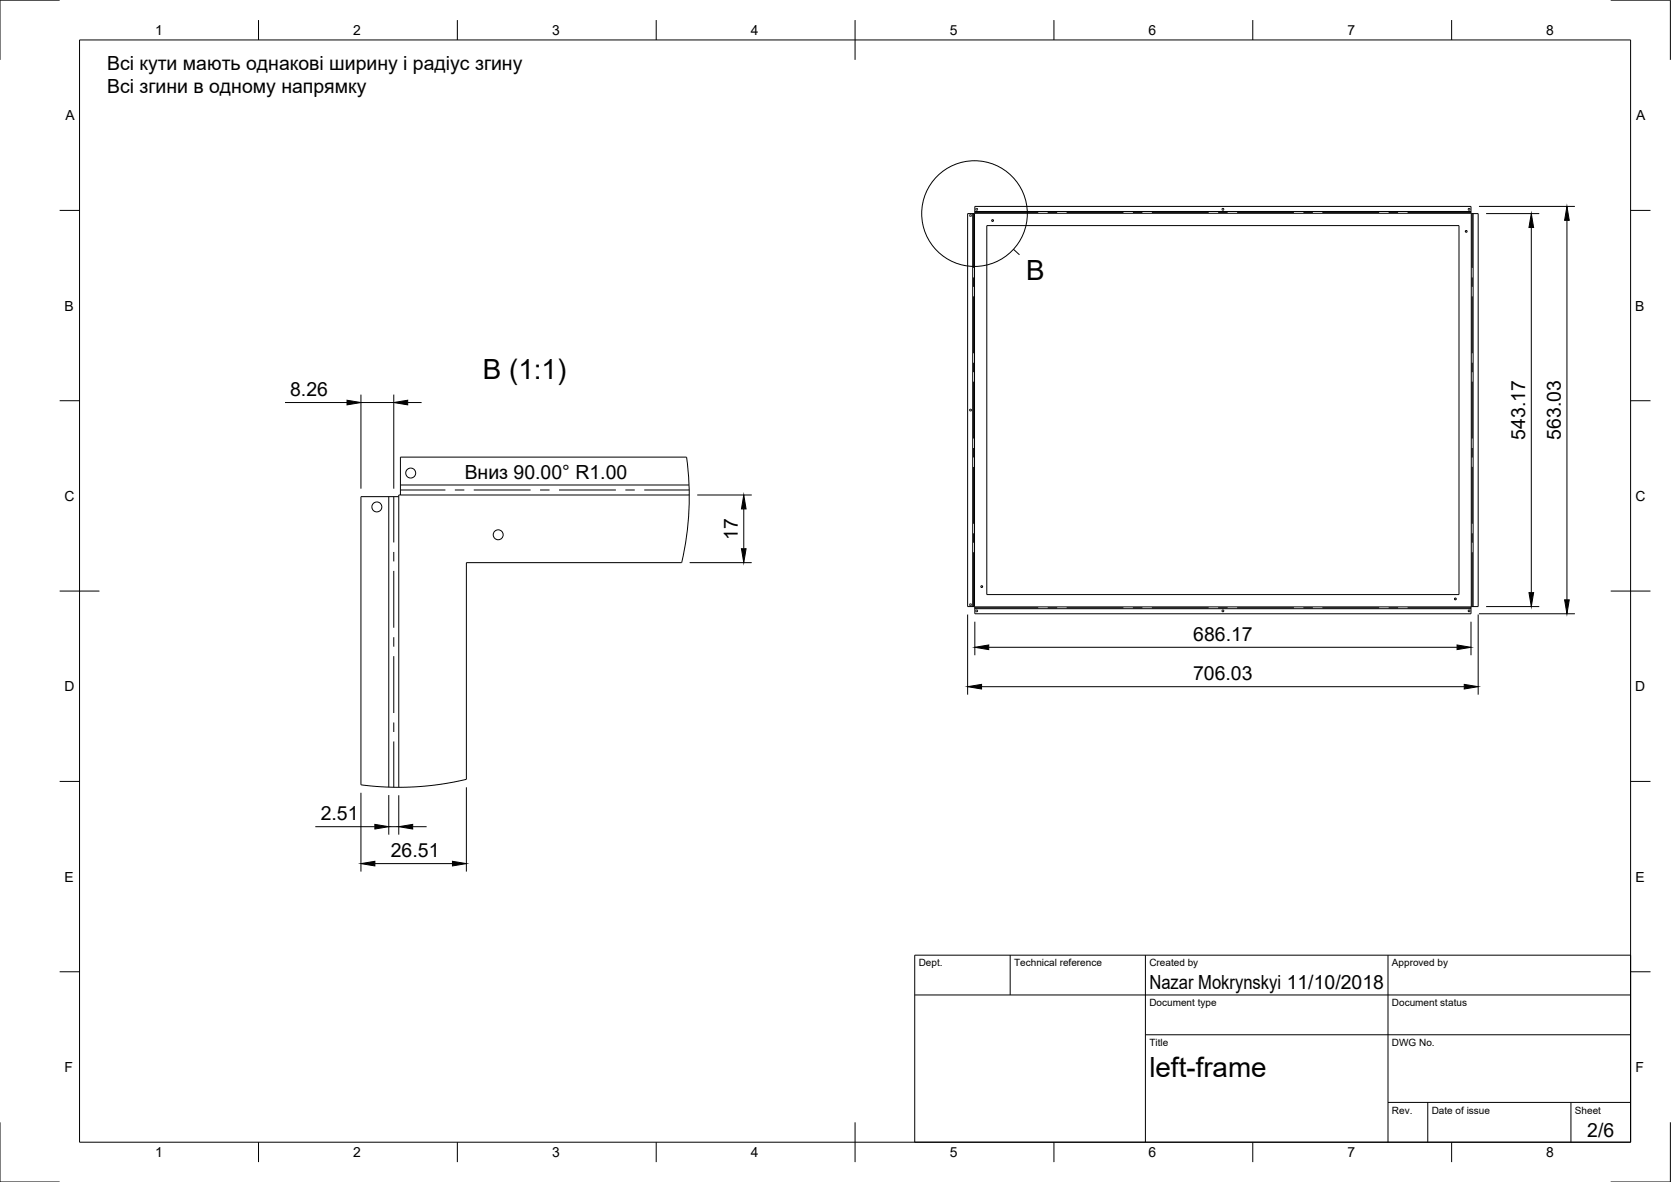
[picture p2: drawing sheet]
<svg xmlns="http://www.w3.org/2000/svg" width="420mm" height="297mm" viewBox="0 0 420 297" stroke-linecap="round" stroke-linejoin="round" font-family="sans-serif">
<!-- layer: Visible -->
<g fill="none" stroke="#000" stroke-width=".25">
<path d="M243.3 53.7h1.7l.1-1.8h124.8v1.8h1.8v98.7h-1.8v1.8h-124.8v-1.7l-1.8-.1zM248.1 56.7h118.8v92.7h-118.8zM100.7 114.9h71.9a73 73 0 0 1-1.2 26.5h-54.1v54.4l-6.4 1.3-6.8 .7h-6.5l-6.8-.6v-72.4h9.5v-.4h.4z"/>
<circle cx="244" cy="54.1" r=".23"/>
<circle cx="245.6" cy="52.6" r=".23"/>
<circle cx="249.6" cy="55.4" r=".23"/>
<circle cx="307.5" cy="52.6" r=".23"/>
<circle cx="368.7" cy="58.1" r=".23"/>
<circle cx="369.4" cy="52.6" r=".23"/>
<circle cx="103.3" cy="118.9" r="1.25"/>
<circle cx="244" cy="103.1" r=".23"/>
<circle cx="94.8" cy="127.4" r="1.25"/>
<circle cx="125.3" cy="134.4" r="1.25"/>
<circle cx="244" cy="152" r=".23"/>
<circle cx="245.6" cy="153.5" r=".23"/>
<circle cx="246.9" cy="147.4" r=".23"/>
<circle cx="307.5" cy="153.5" r=".23"/>
<circle cx="365.9" cy="150.5" r=".23"/>
<circle cx="369.4" cy="153.5" r=".23"/>
</g>
<!-- layer: Center Lines -->
<g fill="none" stroke="#000" stroke-width=".25">
<path d="M244.8 53.7v13.6M245.1 53.4h16M263.4 53.4h2.4M268.2 53.4h14.3M284.9 53.4h2.3M289.6 53.4h14.3M306.3 53.4h2.4M311.1 53.4h14.2M327.7 53.4h2.4M332.5 53.4h14.3M349.2 53.4h2.3M353.9 53.4h16"/>
<path d="M370.2 53.7v13.6M244.8 69.7v2.4M244.8 74.5v14.3M370.2 69.7v2.4M370.2 74.5v14.3M244.8 91.2v2.3M244.8 95.9v14.3M370.2 91.2v2.3M370.2 95.9v14.3M244.8 112.6v2.4M244.8 117.3v14.3M370.2 112.6v2.4"/>
<path d="M370.2 117.3v14.3M99 124.8v11.5M99 138.7v2.4M100.7 123.1h11.3M114.4 123.1h2.3M119.1 123.1h14.3M135.8 123.1h2.4M140.6 123.1h14.2M157.2 123.1h2.4M162 123.1h11.3M244.8 134v2.4M244.8 138.8v13.6"/>
<path d="M370.2 134v2.4M370.2 138.8v13.6M99 143.5v14.3M245.1 152.7h16M263.4 152.7h2.4M268.2 152.7h14.3M284.9 152.7h2.3M289.6 152.7h14.3M306.3 152.7h2.4M311.1 152.7h14.2M327.7 152.7h2.4M332.5 152.7h14.3"/>
<path d="M349.2 152.7h2.3M353.9 152.7h16M99 160.1v2.4M99 164.9v14.3M99 181.6v2.3M99 186.3v11.5"/>
</g>
<!-- layer: Visible Narrow -->
<path d="M244.6 53.7v98.7M245 53.7v98.7M245.1 53.1h124.8M245.1 53.6h124.8M369.9 53.7v98.7M370.4 53.7v98.7M97.8 124.8v73M100.3 124.8v73.1M100.7 121.9h72.6M100.7 124.4h72.6M245.1 153h124.8M245.1 152.5h124.8" fill="none" stroke="#000" stroke-width=".25"/>
<!-- layer: Border -->
<g fill="none" stroke="#000" stroke-width=".25">
<path d="M15 0h-15v15M20 10h390v277h-390zM65 5v5M115 5v5M165 5v5M215 5v10M265 5v5M315 5v5M365 5v5M405 0h15v15M15 52.9h5M410 52.9h5"/>
<path d="M15 100.7h5M410 100.7h5M15 148.5h10M405 148.5h10M15 196.4h5M410 196.4h5M15 244.2h5M410 244.2h5M0 282v15h15M65 287v5M115 287v5M165 287v5"/>
<path d="M215 282v10M265 287v5M315 287v5M365 287v5M420 282v15h-15"/>
</g>
<!-- layer: TitleBlock -->
<path d="M230 240h180v47h-180zM230 250h180M254 240v10M288 240v47M349 240v47M288 260h122M349 277h61M359 277v10M395 277v10" fill="none" stroke="#000" stroke-width=".25"/>
<!-- layer: Annotations -->
<g fill="none" stroke="#000" stroke-width=".25">
<path d="M254.8 62.6l1.5 1.4"/>
<circle cx="245" cy="53.7" r="13.3"/>
</g>
<!-- layer: Dimensions -->
<g fill="none" stroke="#000" stroke-width=".25">
<path d="M371.9 51.9h24.1M373.7 53.7h13.3M385 57.2v91.7M394 55.4v95.3M90.8 99.2v23.6M99 99.2v23.6M71.7 101.2h15.6M90.8 101.2h8.2M102.5 101.2h3.5M175.3 124.4h13.7M187 127.9v10M173.4 141.4h15.6"/>
<path d="M243.3 154.4v20.2M245.1 156.2v8.5M369.9 156.2v8.5M371.7 154.4v20.2M371.9 154.2h24.1M373.7 152.4h13.3M246.8 172.6h121.4M248.6 162.7h117.8M90.8 199.2v19.8M97.8 199.8v10M100.3 199.9v9.9M117.3 197.8v21.2"/>
<path d="M79.3 207.8h15M94.3 217h19.5M97.8 207.8h2.5M103.8 207.8h3.5"/>
</g>
<g fill="#000" stroke="#000" stroke-width=".25">
<path d="M385 53.7l.6 3.5h-1.2zM394 51.9l.6 3.5h-1.2zM87.3 100.6l3.5 .6-3.5 .5zM99 101.2l3.5-.6v1.1zM187 124.4l.6 3.5h-1.2zM186.4 137.9h1.2l-.6 3.5zM384.4 148.9h1.2l-.6 3.5zM393.4 150.7h1.2l-.6 3.5zM243.3 172.6l3.5-.6v1.1zM245.1 162.7l3.5-.6v1.2zM366.4 162.1l3.5 .6-3.5 .6zM368.2 172l3.5 .6-3.5 .5z"/>
<path d="M90.8 217l3.5-.6v1.2zM94.3 207.2l3.5 .6-3.5 .5zM100.3 207.8l3.5-.6v1.1zM113.8 216.4l3.5 .6-3.5 .6z"/>
</g>
<g font-size="7">
<text x="258" y="70.3">B</text>
<text x="121.4" y="95.2">B (1:1)</text>
<text x="289" y="270.5">left-frame</text>
</g>
<g font-size="4.9">
<text x="26.9" y="17.7">Всі кути мають однакові ширину і радіус згину</text>
<text x="26.9" y="23.5">Всі згини в одному напрямку</text>
<text x="73" y="99.6">8.26</text>
<text x="383.5" y="110.5" transform="rotate(-90 383.5 110.5)">543.17</text>
<text x="392.4" y="110.5" transform="rotate(-90 392.4 110.5)">563.03</text>
<text x="116.8" y="120.3">Вниз 90.00° R1.00</text>
<text x="185.5" y="135.8" transform="rotate(-90 185.5 135.8)">17</text>
<text x="300" y="161.1">686.17</text>
<text x="300" y="171">706.03</text>
<text x="80.6" y="206.2">2.51</text>
<text x="98.3" y="215.5">26.51</text>
<text x="289" y="248.5">Nazar Mokrynskyi 11/10/2018</text>
<text x="399.1" y="285.7">2/6</text>
</g>
<g font-size="3.5">
<text x="39" y="8.8">1</text>
<text x="88.8" y="8.8">2</text>
<text x="138.8" y="8.8">3</text>
<text x="188.7" y="8.8">4</text>
<text x="238.8" y="8.8">5</text>
<text x="288.7" y="8.8">6</text>
<text x="338.8" y="8.8">7</text>
<text x="388.8" y="8.8">8</text>
<text x="16.4" y="30.2">A</text>
<text x="411.4" y="30.2">A</text>
<text x="16.2" y="78">B</text>
<text x="411.2" y="78">B</text>
<text x="16.2" y="125.9">C</text>
<text x="411.2" y="125.9">C</text>
<text x="16.2" y="173.7">D</text>
<text x="411.2" y="173.7">D</text>
<text x="16.2" y="221.5">E</text>
<text x="411.2" y="221.5">E</text>
<text x="16.2" y="269.4">F</text>
<text x="411.2" y="269.4">F</text>
<text x="39" y="290.8">1</text>
<text x="88.8" y="290.8">2</text>
<text x="138.8" y="290.8">3</text>
<text x="188.7" y="290.8">4</text>
<text x="238.8" y="290.8">5</text>
<text x="288.7" y="290.8">6</text>
<text x="338.8" y="290.8">7</text>
<text x="388.8" y="290.8">8</text>
</g>
<g font-size="2.5">
<text x="231" y="242.8">Dept.</text>
<text x="255" y="242.8">Technical reference</text>
<text x="289" y="242.8">Created by</text>
<text x="350" y="242.8">Approved by</text>
<text x="289" y="252.8">Document type</text>
<text x="350" y="252.8">Document status</text>
<text x="289" y="262.8">Title</text>
<text x="350" y="262.8">DWG No.</text>
<text x="350" y="279.8">Rev.</text>
<text x="360" y="279.8">Date of issue</text>
<text x="396" y="279.8">Sheet</text>
</g>
</svg>
